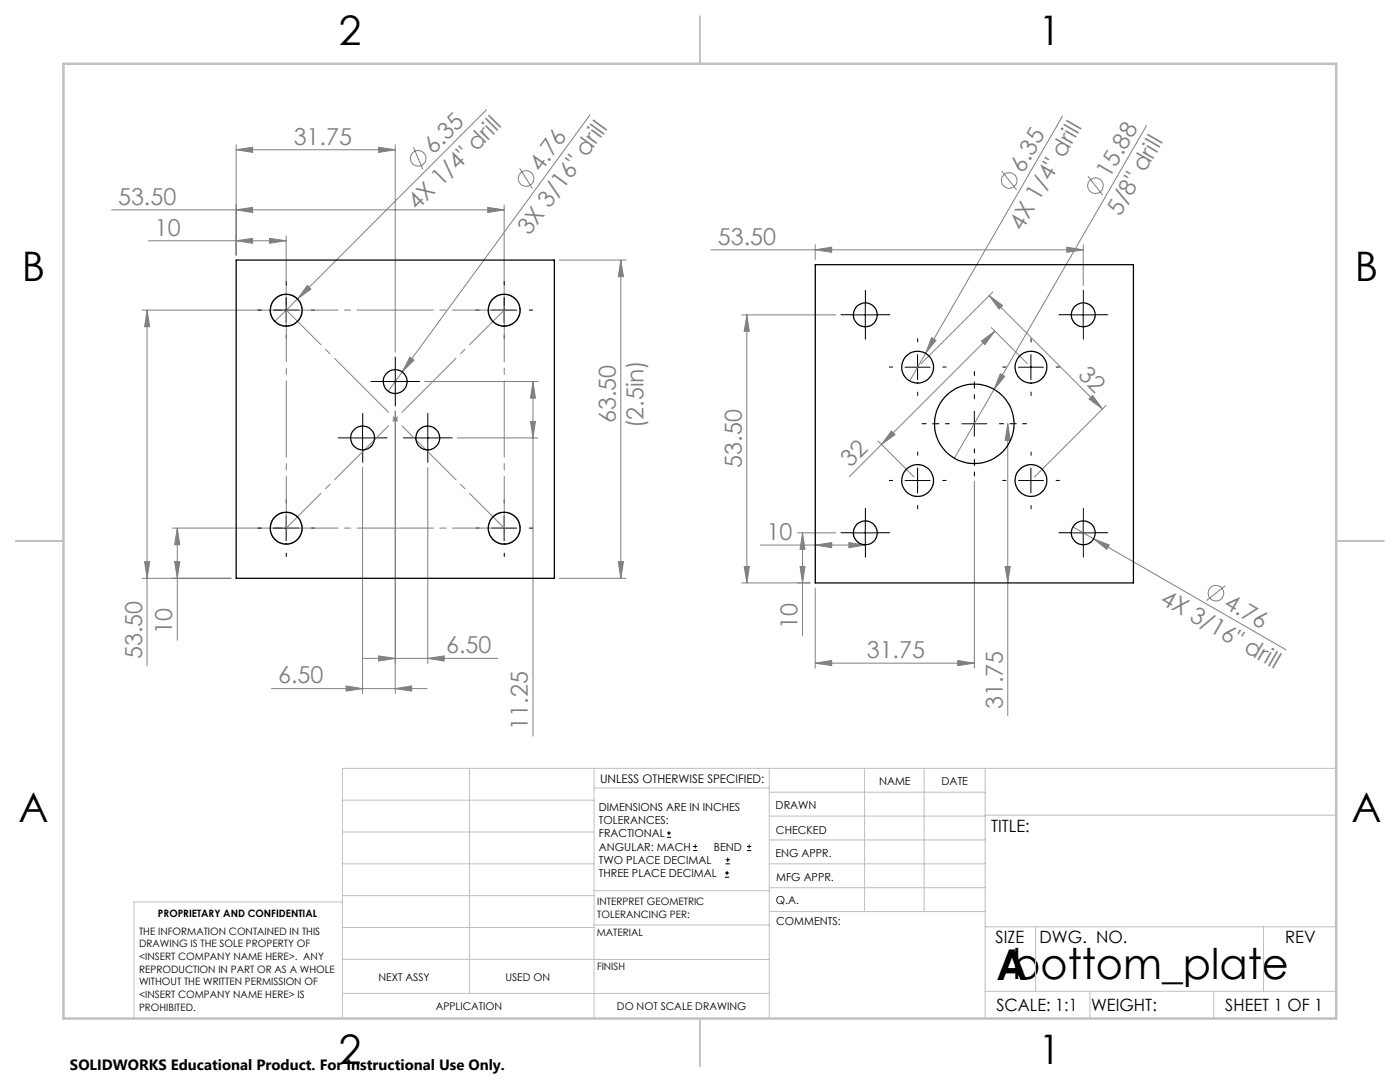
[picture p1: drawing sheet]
<svg xmlns="http://www.w3.org/2000/svg" width="279mm" height="216mm" viewBox="0 0 279 216" stroke-linecap="round" stroke-linejoin="round" font-family="sans-serif">
<g fill="none" stroke="#808080" stroke-width=".2">
<path d="M47.1 29.9l3.3-.5v1zM47.1 28.9v22M47.1 29.9h31.8M75.6 29.4l3.3 .5-3.3 .5zM78.9 28.9v41.4M82.5 29.4l1.9 4.4M97.1 21.9l-37.7 37.8M103.7 33.6l2.6 4M117.8 22.9l-37.5 51.3M199.9 34.1l3 3.8M212.1 23.1l-27.4 47.4M217.1 35.2l3 3.7"/>
<path d="M228.8 25l-30.4 52.7M22.3 41.9h78.3M29.6 48h27.5M47.1 48l3.3-.4v.9zM47.1 41.9l3.3-.5v1zM53.8 47.6l3.3 .4-3.3 .5zM57.1 47.1v13.8M59.4 59.7l-4.5 4.4M61.3 56.9l.8 .8-2.7 2zM97.3 41.4l3.3 .5-3.3 .5zM100.6 40.9v20M111.6 51.9h13.3"/>
<path d="M123.9 51.9v63.5M123.9 51.9l.5 3.3h-1zM141.9 49.8h74.3M162.7 49.8l3.3-.5v1zM162.7 48.8v3M197.4 59l2.7 2-.7 .7zM197.4 59l22.6 22.6M198.1 58.3l-14.3 14.3M212.9 49.3l3.3 .5-3.3 .5zM216.2 48.8v8.1M28.4 61.9h27.7M29.4 61.9l.5 3.3h-1z"/>
<path d="M29.4 61.9v71M80.3 74.2l-2.8 3.9M81.8 71.3l.8 .6-2.3 2.3zM84.7 76.1h22.7M106.4 76.1l.5 3.3h-1zM106.4 76.1v70.8M148.1 62.8h18.7M149 62.8v53.5M149 62.8l.5 3.3h-1zM184.7 70.5l-3.2 5.5M185.9 67.4l.9 .5-2.1 2.6zM195.9 68.1l2.6-2-1.9 2.7z"/>
<path d="M197.8 65.4l7.2 7.2M198.4 77.7l-7.9 13.7M198.5 66.1l-29 29M199.6 74.6l.9 .5-2.1 2.6zM217.3 79.6l.8-.7 1.9 2.7zM72.4 93.3v45.1M78.4 83.6h1M78.5 83.3l.7 .7M78.9 82v56.4M79.2 83.3l-.7 .7M85.4 93.3v39.1M91.2 87.4h16.2"/>
<path d="M105.9 84.1h1l-.5 3.3zM175.2 88l7.2 7.2M177.9 86l.7 .7-2.7 2zM194.5 96v37.3M201.1 84.6l.5 3.3h-1zM201.1 84.6v58.2M220.7 80.9l-14.3 14.3M28.4 115.4h17.7M28.9 112.1h1l-.5 3.3zM34.4 105.4h21.7M34.9 112.1h1l-.5 3.3zM35.4 105.4l.5 3.3h-1z"/>
<path d="M35.4 105.4v22.4M111.6 115.4h13.3M123.4 112.1h1l-.5 3.3zM148.1 116.3h13.6M148.5 113h1l-.5 3.3zM151.7 108.8h21M159.2 106.3h7.6M159.7 113h1l-.5 3.3zM160.2 106.3v20.5M160.2 106.3l.5 3.3h-1zM162.7 108.8l3.3-.5v1zM162.7 117.3v16"/>
<path d="M169.4 108.3l3.3 .5-3.3 .5zM200.6 113h1l-.5 3.3zM214.1 105.1l4.2 2.4M218.3 107.5l3.1 1.2-.5 .9zM218.3 107.5l38.4 22.2M244.5 116.9l-3.7 2.9M54.2 137.4h31M69.1 136.9l3.3 .5-3.3 .5zM72.5 131.4h26.8M75.6 130.9l3.3 .5-3.3 .5zM78.9 137.4l3.3-.5v1zM85.4 131.4l3.3-.5v1z"/>
<path d="M162.7 132.3l3.3-.5v1zM162.7 132.3h31.8M191.1 131.8l3.4 .5-3.4 .5z"/>
<circle cx="83.5" cy="31.6" r="1.56"/>
<circle cx="105" cy="35.6" r="1.55"/>
<circle cx="201.4" cy="36" r="1.56"/>
<circle cx="218.6" cy="37" r="1.55"/>
<circle cx="242.7" cy="118.4" r="1.55"/>
</g>
<g fill="none" stroke="#000" stroke-width=".2">
<path d="M57.1 59.4v5M100.6 59.4v5M54.6 61.9h5M76.4 76.1h5M78.9 73.6v5M98.1 61.9h5M170.2 62.8h5M172.7 60.3v5M180.6 73.3h5M183.1 70.8v4.9M203.3 73.3h4.9M205.7 70.8v4.9"/>
<path d="M213.7 62.8h5M216.2 60.3v5M69.9 87.4h5M72.4 84.9v5M82.9 87.4h5M85.4 84.9v5M180.6 95.9h5M183.1 93.4v5M191.9 84.6h5.1M194.5 82.1v5M203.3 95.9h4.9M205.7 93.4v5"/>
<path d="M54.6 105.4h5M57.1 102.9v5M98.1 105.4h5M100.6 102.9v5M170.2 106.3h5M172.7 103.8v5M213.7 106.3h5M216.2 103.8v5M133.1 167.1h.8M133.1 166.2h.8M133.5 165.8v.9M138.3 169.7h.8"/>
<path d="M138.3 168.9h.8M138.7 168.5v.8M144.7 175h.8M144.7 174.2h.8M144.8 172.4h.9M144.8 171.6h.9M145.1 173.8v.8M145.2 171.1v.9M149.1 169.7h.8M149.1 168.9h.8M149.5 168.5v.8"/>
</g>
<g fill="none" stroke="#808080" stroke-width=".25">
<circle cx="57.1" cy="61.9" r="3.2"/>
<circle cx="100.6" cy="61.9" r="3.2"/>
<circle cx="57.1" cy="105.4" r="3.2"/>
<circle cx="100.6" cy="105.4" r="3.2"/>
</g>
<g fill="none" stroke="#000" stroke-width=".2" stroke-dasharray="15.2 1.3 1.3 1.3">
<path d="M57.1 56.9v-.7M100.6 56.9v-.7M52.1 61.9h-.6M57.1 66.9v.6M62.1 61.9h.7M76.4 76.1h-2.4M78.9 73.6v-2.4M78.9 78.6v2.4M81.4 76.1h2.4M95.6 61.9h-.6M100.6 66.9v.6M105.6 61.9h.7"/>
<path d="M170.2 62.8h-2.4M172.7 60.3v-2.4M172.7 65.3v2.4M175.2 62.8h2.4M178.1 73.2h-.6M183.1 68.2v-.6M183.1 78.2v.7M188.1 73.2h.7M200.8 73.2h-.7M205.8 68.2v-.6M205.8 78.2v.7M210.8 73.2h.6"/>
<path d="M213.7 62.8h-2.4M216.2 60.3v-2.4M216.2 65.3v2.4M218.7 62.8h2.4M69.9 87.4h-2.4M72.4 84.9v-2.4M72.4 89.9v2.4M74.9 87.4h2.4M82.9 87.4h-2.4M85.4 84.9v-2.4M85.4 89.9v2.4M87.9 87.4h2.4"/>
<path d="M178.1 95.9h-.6M183.1 90.9v-.7M188.1 95.9h.7M200.8 95.9h-.7M205.8 90.9v-.7M210.8 95.9h.6M52.1 105.4h-.6M57.1 100.4v-.7M57.1 110.4v.6M62.1 105.4h.7M95.6 105.4h-.6M100.6 100.4v-.7"/>
<path d="M100.6 110.4v.6M105.6 105.4h.7M170.2 106.3h-2.4M172.7 103.8v-2.4M172.7 108.8v2.4M175.2 106.3h2.4M183.1 100.9v.6M205.8 100.9v.6M213.7 106.3h-2.4M216.2 103.8v-2.4M216.2 108.8v2.4M218.7 106.3h2.4"/>
</g>
<path d="M194.5 79.6v-5.5M189.5 84.6h-5.5M194.5 89.6v5.4M199.5 84.6h5.4" fill="none" stroke="#000" stroke-width=".2" stroke-dasharray="15.2 1.3 1.3 1.3" stroke-dashoffset="14.4"/>
<g fill="none" stroke="#c0c0c0" stroke-width=".2">
<path d="M68.3 159.7h50.3M93.7 153.3v44.9M118.6 153.3v49.9M118.6 157.2h34.9M153.5 153.3v49.9M153.5 158.1h43.1M172.5 153.3v28.6M184.4 153.3v28.6M196.6 153.3v49.9M266.7 153.3h-198.4v49.9M68.3 178.7h50.3M68.3 172.4h50.3"/>
<path d="M68.3 166h50.3M68.3 180h-41.6v23.2M118.6 177.7h35M153.5 167.6h43.1M153.5 162.8h43.1M153.5 172.4h43.1M153.5 177.1h43.1M196.6 162.7h70.1M68.3 198.2h85.2M68.3 191.4l85.2 .1M68.3 185.1h50.3M118.6 184.6h35"/>
<path d="M153.6 181.9h43M196.6 197.8h70.1M196.6 184.9h70.1M206.7 184.9v12.9M217.5 197.8v5.4M242.2 197.8v5.4M252.2 184.9v12.9"/>
</g>
<path d="M139.7 3.2v9.5M3.1 107.9h9.6M266.7 107.9h9.5M139.7 203.2v9.6" fill="none" stroke="#c0c0c0" stroke-width=".25"/>
<path d="M12.7 12.7h254v190.5h-254z" fill="none" stroke="#c0c0c0" stroke-width=".5"/>
<path d="M57.1 61.9l43.5 43.5M57.1 105.4l43.5-43.5" fill="none" stroke="#808080" stroke-width=".2" stroke-dasharray="15.2 1.3 1.3 1.3" stroke-dashoffset="5.4"/>
<path d="M57.1 61.9h43.5M57.1 105.4h43.5M57.1 105.4v-43.5M100.6 105.4v-43.5" fill="none" stroke="#808080" stroke-width=".2" stroke-dasharray="15.2 1.3 1.3 1.3" stroke-dashoffset="4.9"/>
<g fill="#808080">
<path d="M61.3 56.9l.8 .8-2.7 2z"/>
<path d="M81.8 71.3l.8 .6-2.3 2.3z"/>
<path d="M185.9 67.4l.9 .5-2.1 2.6z"/>
<path d="M199.6 74.6l.9 .5-2.1 2.6z"/>
<path d="M218.3 107.5l3.1 1.2-.5 .9z"/>
<path d="M97.3 41.4l3.3 .5-3.3 .5zM47.1 41.9l3.3-.5v1zM75.6 29.4l3.3 .5-3.3 .5zM47.1 29.9l3.3-.5v1zM78.9 137.4l3.3-.5v1zM69.1 136.9l3.3 .5-3.3 .5zM212.9 49.3l3.3 .5-3.3 .5zM162.7 49.8l3.3-.5v1zM191.1 131.8l3.4 .5-3.4 .5zM162.7 132.3l3.3-.5v1z"/>
<path d="M47.1 48l3.3-.4v.9zM53.8 47.6l3.3 .4-3.3 .5zM75.6 130.9l3.3 .5-3.3 .5zM85.4 131.4l3.3-.5v1zM162.7 108.8l3.3-.5v1zM169.4 108.3l3.3 .5-3.3 .5z"/>
<path d="M177.9 86l.7 .7-2.7 2zM195.9 68.1l2.6-2-1.9 2.7z"/>
<path d="M123.4 112.1h1l-.5 3.3zM123.9 51.9l.5 3.3h-1zM159.7 113h1l-.5 3.3zM160.2 106.3l.5 3.3h-1z"/>
<path d="M35.4 105.4l.5 3.3h-1zM34.9 112.1h1l-.5 3.3zM29.4 61.9l.5 3.3h-1zM28.9 112.1h1l-.5 3.3zM106.4 76.1l.5 3.3h-1zM105.9 84.1h1l-.5 3.3zM149 62.8l.5 3.3h-1zM148.5 113h1l-.5 3.3zM201.1 84.6l.5 3.3h-1zM200.6 113h1l-.5 3.3z"/>
<path d="M197.4 59l2.7 2-.7 .7zM217.3 79.6l.8-.7 1.9 2.7z"/>
</g>
<g fill="none" stroke="#000" stroke-width=".25">
<path d="M47.1 51.9h63.5v63.5h-63.5zM162.7 52.8h63.5v63.5h-63.5z"/>
<circle cx="57.1" cy="61.9" r="3.2"/>
<circle cx="78.9" cy="76.1" r="2.38"/>
<circle cx="100.6" cy="61.9" r="3.2"/>
<circle cx="172.7" cy="62.8" r="2.38"/>
<circle cx="183.1" cy="73.3" r="3.2"/>
<circle cx="205.7" cy="73.3" r="3.2"/>
<circle cx="216.2" cy="62.8" r="2.38"/>
<circle cx="72.4" cy="87.4" r="2.39"/>
<circle cx="85.4" cy="87.4" r="2.39"/>
<circle cx="183.1" cy="95.9" r="3.2"/>
<circle cx="194.4" cy="84.6" r="7.9"/>
<circle cx="205.7" cy="95.9" r="3.2"/>
<circle cx="57.1" cy="105.4" r="3.2"/>
<circle cx="100.6" cy="105.4" r="3.2"/>
<circle cx="172.7" cy="106.3" r="2.38"/>
<circle cx="216.2" cy="106.3" r="2.38"/>
</g>
<text font-size="8.5" x="198.9" y="195.5">Abottom_plate</text>
<g font-size="8.1">
<text x="67.6" y="8.9">2</text>
<text x="207.3" y="8.9">1</text>
<text x="4.4" y="56.2">B</text>
<text x="270.4" y="56.2">B</text>
<text x="3.7" y="164.1">A</text>
<text x="269.7" y="164.1">A</text>
<text x="67.6" y="212.4">2</text>
<text x="207.3" y="212.4">1</text>
</g>
<g font-size="4.7" fill="#808080">
<text x="58.6" y="28.9">31.75</text>
<text x="86.5" y="31" transform="rotate(-45 86.5 31)">6.35</text>
<text x="107.9" y="34.5" transform="rotate(-54 107.9 34.5)">4.76</text>
<text x="204.2" y="34.6" transform="rotate(-60 204.2 34.6)">6.35</text>
<text x="221.4" y="35.7" transform="rotate(-60 221.4 35.7)">15.88</text>
<text x="23.6" y="40.9">53.50</text>
<text x="30.9" y="47">10</text>
<text x="83.3" y="42.1" transform="rotate(-45 83.3 42.1)">4X 1/4&quot; drill</text>
<text x="105.7" y="47.1" transform="rotate(-54 105.7 47.1)">3X 3/16&quot; drill</text>
<text x="204" y="46.2" transform="rotate(-60 204 46.2)">4X 1/4&quot; drill</text>
<text x="223.5" y="43.2" transform="rotate(-60 223.5 43.2)">5/8&quot; drill</text>
<text x="143.2" y="48.8">53.50</text>
<text x="215" y="75.1" transform="rotate(45 215 75.1)">32</text>
<text x="122.9" y="84.5" transform="rotate(-90 122.9 84.5)">63.50</text>
<text x="128.4" y="85.5" transform="rotate(-90 128.4 85.5)">(2.5in)</text>
<text x="148" y="93.3" transform="rotate(-90 148 93.3)">53.50</text>
<text x="169.7" y="93.5" transform="rotate(-45 169.7 93.5)">32</text>
<text x="153" y="107.7">10</text>
<text x="159.2" y="125.5" transform="rotate(-90 159.2 125.5)">10</text>
<text x="231.3" y="120.3" transform="rotate(30 231.3 120.3)">4X 3/16&quot; drill</text>
<text x="244.1" y="121.1" transform="rotate(30 244.1 121.1)">4.76</text>
<text x="28.4" y="131.5" transform="rotate(-90 28.4 131.5)">53.50</text>
<text x="34.4" y="126.5" transform="rotate(-90 34.4 126.5)">10</text>
<text x="89" y="130.4">6.50</text>
<text x="173" y="131.3">31.75</text>
<text x="55.5" y="136.4">6.50</text>
<text x="200.1" y="141.5" transform="rotate(-90 200.1 141.5)">31.75</text>
<text x="105.4" y="145.6" transform="rotate(-90 105.4 145.6)">11.25</text>
</g>
<g font-size="3.4">
<text x="197.8" y="166">TITLE:</text>
<text x="198.7" y="188.1">SIZE</text>
<text x="207.5" y="188.1">DWG. NO.</text>
<text x="256.5" y="188.2">REV</text>
<text x="198.8" y="201.7">SCALE: 1:1</text>
<text x="217.7" y="201.8">WEIGHT:</text>
<text x="244.5" y="201.7">SHEET 1 OF 1</text>
</g>
<text font-size="3" x="14" y="213.5">SOLIDWORKS Educational Product. For Instructional Use Only.</text>
<text font-size="2.4" x="119.8" y="156.2">UNLESS OTHERWISE SPECIFIED:</text>
<g font-size="2.2">
<text x="119.5" y="161.8">DIMENSIONS ARE IN INCHES</text>
<text x="154.8" y="161.4">DRAWN</text>
<text x="175.4" y="156.6">NAME</text>
<text x="187.9" y="156.7">DATE</text>
<text x="119.5" y="164.4">TOLERANCES:</text>
<text x="119.5" y="167.1">FRACTIONAL</text>
<text x="154.9" y="166.3">CHECKED</text>
<text x="119.5" y="169.7">ANGULAR: MACH</text>
<text x="119.5" y="172.4">TWO PLACE DECIMAL</text>
<text x="142.5" y="169.7">BEND</text>
<text x="154.8" y="171">ENG APPR.</text>
<text x="119.5" y="175">THREE PLACE DECIMAL</text>
<text x="154.9" y="175.7">MFG APPR.</text>
<text x="154.9" y="180.4">Q.A.</text>
<text x="154.9" y="184.6">COMMENTS:</text>
</g>
<g font-size="2.1">
<text x="75.5" y="195.7">NEXT ASSY</text>
<text x="100.9" y="195.7">USED ON</text>
<text x="86.9" y="201.5">APPLICATION</text>
<text x="123.1" y="201.6">DO NOT SCALE DRAWING</text>
</g>
<g font-size="2">
<text x="31.5" y="182.9">PROPRIETARY AND CONFIDENTIAL</text>
<text x="119.2" y="180.6">INTERPRET GEOMETRIC</text>
<text x="119.2" y="183.1">TOLERANCING PER:</text>
<text x="27.8" y="186.5">THE INFORMATION CONTAINED IN THIS</text>
<text x="27.8" y="189">DRAWING IS THE SOLE PROPERTY OF</text>
<text x="27.8" y="191.6">&lt;INSERT COMPANY NAME HERE&gt;. ANY</text>
<text x="119.1" y="186.7">MATERIAL</text>
<text x="27.8" y="194.1">REPRODUCTION IN PART OR AS A WHOLE</text>
<text x="27.8" y="196.6">WITHOUT THE WRITTEN PERMISSION OF</text>
<text x="119.1" y="193.5">FINISH</text>
<text x="27.8" y="199.1">&lt;INSERT COMPANY NAME HERE&gt; IS</text>
<text x="27.8" y="201.7">PROHIBITED.</text>
</g>
</svg>
